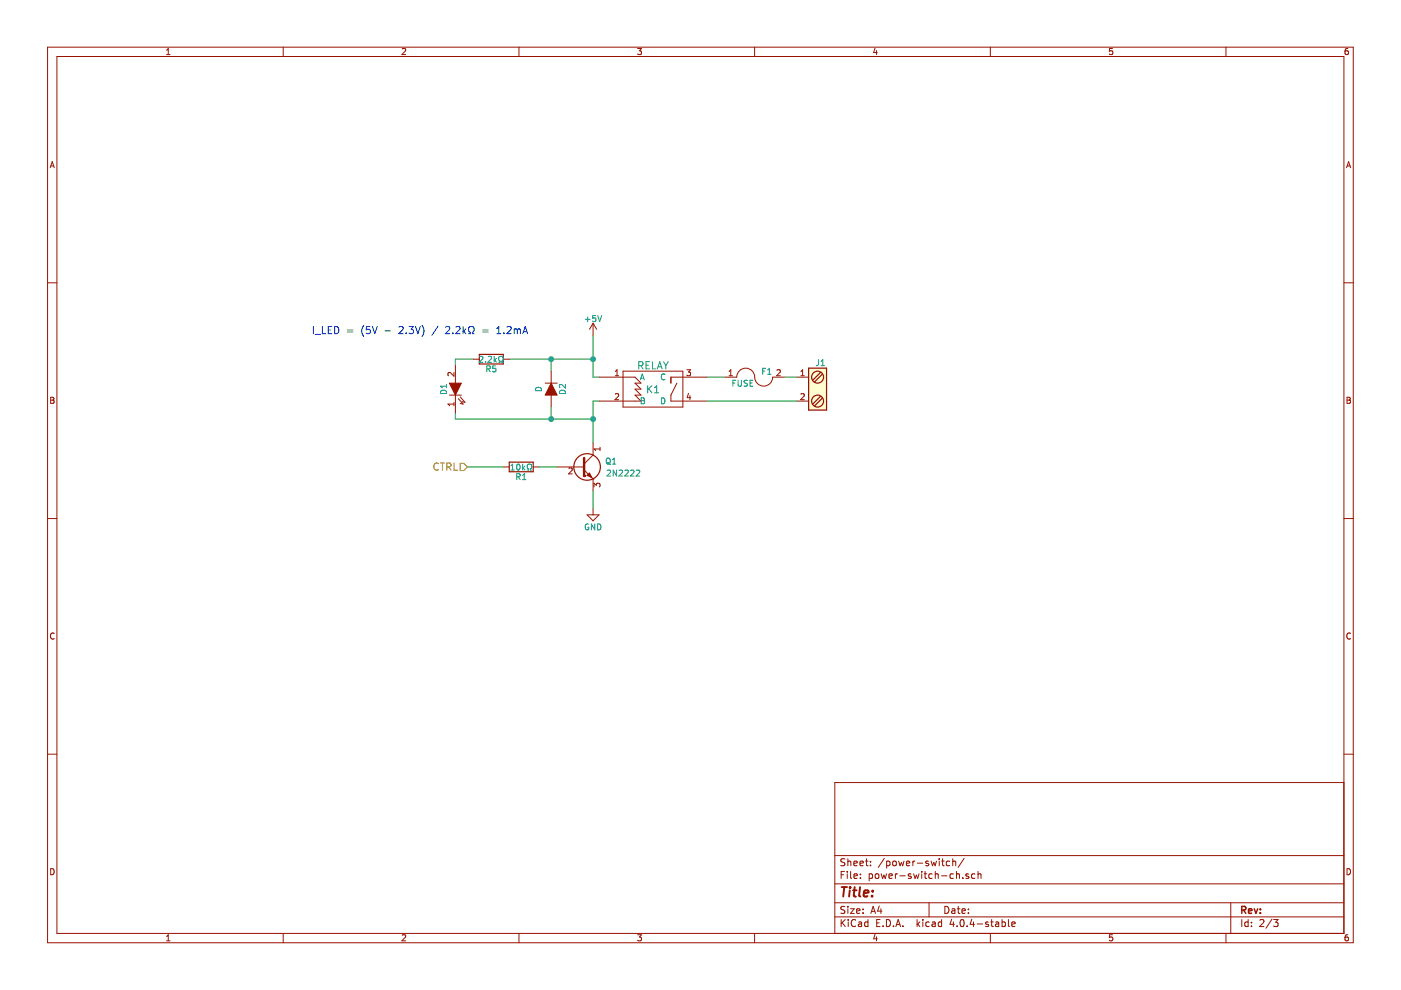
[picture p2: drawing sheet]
EESchema Schematic File Version 4
LIBS:power-switching-driver-cache
EELAYER 26 0
EELAYER END
$Descr A4 11693 8268
encoding utf-8
Sheet 2 3
Title ""
Date ""
Rev ""
Comp ""
Comment1 ""
Comment2 ""
Comment3 ""
Comment4 ""
$EndDescr
$Comp
L device:Q_NPN_CBE Q1
U 1 1
P 4850 3900
AR Path="/5BA1CD91/5BA1D962" Ref="Q1"  Part="1" 
AR Path="/5BA1DF6B/5BA1D962" Ref="Q2"  Part="1" 
AR Path="/5BA1E081/5BA1D962" Ref="Q3"  Part="1" 
AR Path="/5BA1E15E/5BA1D962" Ref="Q4"  Part="1" 
F 0 "Q1" H 5150 3950 50  0000 R CNN
F 1 "2N2222" H 5350 3850 50  0000 R CNN
F 2 "TO_SOT_Packages_THT:TO-92_Inline_Narrow_Oval" H 5050 4000 50  0001 C CNN
F 3 "" H 4850 3900 50  0000 C CNN
	1    4850 3900
	1    0    0    -1  
$EndComp
$Comp
L device:R R1
U 1 1
P 4350 3900
AR Path="/5BA1CD91/5BA1D969" Ref="R1"  Part="1" 
AR Path="/5BA1DF6B/5BA1D969" Ref="R2"  Part="1" 
AR Path="/5BA1E081/5BA1D969" Ref="R3"  Part="1" 
AR Path="/5BA1E15E/5BA1D969" Ref="R4"  Part="1" 
F 0 "R1" V 4430 3900 50  0000 C CNN
F 1 "10kΩ" V 4350 3900 50  0000 C CNN
F 2 "Resistors_SMD:R_0805_HandSoldering" V 4280 3900 50  0001 C CNN
F 3 "" H 4350 3900 50  0000 C CNN
	1    4350 3900
	0    1    1    0   
$EndComp
Wire Wire Line
	4500 3900 4650 3900
Wire Wire Line
	4950 4100 4950 4250
$Comp
L power1:GND #PWR03
U 1 1
P 4950 4250
AR Path="/5BA1CD91/5BA1D972" Ref="#PWR03"  Part="1" 
AR Path="/5BA1DF6B/5BA1D972" Ref="#PWR05"  Part="1" 
AR Path="/5BA1E081/5BA1D972" Ref="#PWR07"  Part="1" 
AR Path="/5BA1E15E/5BA1D972" Ref="#PWR09"  Part="1" 
F 0 "#PWR05" H 4950 4000 50  0001 C CNN
F 1 "GND" H 4950 4100 50  0000 C CNN
F 2 "" H 4950 4250 50  0000 C CNN
F 3 "" H 4950 4250 50  0000 C CNN
	1    4950 4250
	1    0    0    -1  
$EndComp
$Comp
L device:D D2
U 1 1
P 4600 3250
AR Path="/5BA1CD91/5BA1D978" Ref="D2"  Part="1" 
AR Path="/5BA1DF6B/5BA1D978" Ref="D4"  Part="1" 
AR Path="/5BA1E081/5BA1D978" Ref="D6"  Part="1" 
AR Path="/5BA1E15E/5BA1D978" Ref="D8"  Part="1" 
F 0 "D2" H 4600 3350 50  0000 C CNN
F 1 "D" H 4600 3150 50  0000 C CNN
F 2 "Diodes_SMD:D_SOD-123" H 4600 3250 50  0001 C CNN
F 3 "" H 4600 3250 50  0000 C CNN
	1    4600 3250
	0    1    1    0   
$EndComp
$Comp
L device:LED D1
U 1 1
P 3800 3250
AR Path="/5BA1CD91/5BA1D97F" Ref="D1"  Part="1" 
AR Path="/5BA1DF6B/5BA1D97F" Ref="D3"  Part="1" 
AR Path="/5BA1E081/5BA1D97F" Ref="D5"  Part="1" 
AR Path="/5BA1E15E/5BA1D97F" Ref="D7"  Part="1" 
F 0 "D1" H 3800 3350 50  0000 C CNN
F 1 "LED" H 3800 3150 50  0001 C CNN
F 2 "LEDs:LED_D3.0mm" H 3800 3250 50  0001 C CNN
F 3 "" H 3800 3250 50  0000 C CNN
	1    3800 3250
	0    -1   -1   0   
$EndComp
$Comp
L IHE:RELAY K1
U 1 1
P 5450 3200
AR Path="/5BA1CD91/5BA1D986" Ref="K1"  Part="1" 
AR Path="/5BA1DF6B/5BA1D986" Ref="K2"  Part="1" 
AR Path="/5BA1E081/5BA1D986" Ref="K3"  Part="1" 
AR Path="/5BA1E15E/5BA1D986" Ref="K4"  Part="1" 
F 0 "K1" H 5450 3150 60  0000 C CNN
F 1 "RELAY" H 5450 3350 60  0000 C CNN
F 2 "IHE:Relay" H 5450 3200 60  0001 C CNN
F 3 "" H 5450 3200 60  0000 C CNN
	1    5450 3200
	1    0    0    -1  
$EndComp
Wire Wire Line
	5000 3350 4950 3350
Wire Wire Line
	4950 3350 4950 3500
Wire Wire Line
	4600 3400 4600 3500
Connection ~ 4950 3500
Wire Wire Line
	4950 3150 5000 3150
Wire Wire Line
	4950 2800 4950 3000
$Comp
L power1:+5V #PWR04
U 1 1
P 4950 2800
AR Path="/5BA1CD91/5BA1D994" Ref="#PWR04"  Part="1" 
AR Path="/5BA1DF6B/5BA1D994" Ref="#PWR06"  Part="1" 
AR Path="/5BA1E081/5BA1D994" Ref="#PWR08"  Part="1" 
AR Path="/5BA1E15E/5BA1D994" Ref="#PWR010"  Part="1" 
F 0 "#PWR06" H 4950 2650 50  0001 C CNN
F 1 "+5V" H 4950 2940 50  0000 C CNN
F 2 "" H 4950 2800 50  0000 C CNN
F 3 "" H 4950 2800 50  0000 C CNN
	1    4950 2800
	1    0    0    -1  
$EndComp
Wire Wire Line
	4600 3100 4600 3000
Connection ~ 4950 3000
Connection ~ 4600 3000
Connection ~ 4600 3500
$Comp
L conn:Screw_Terminal_1x02 J1
U 1 1
P 6850 3250
AR Path="/5BA1CD91/5BA1D9A1" Ref="J1"  Part="1" 
AR Path="/5BA1DF6B/5BA1D9A1" Ref="J2"  Part="1" 
AR Path="/5BA1E081/5BA1D9A1" Ref="J3"  Part="1" 
AR Path="/5BA1E15E/5BA1D9A1" Ref="J4"  Part="1" 
F 0 "J1" H 6850 3500 50  0000 C TNN
F 1 "Screw_Terminal_1x02" V 6700 3250 50  0001 C TNN
F 2 "Terminal_Blocks:TerminalBlock_Altech_AK300-2_P5.00mm" H 6850 3025 50  0001 C CNN
F 3 "" H 6825 3250 50  0001 C CNN
	1    6850 3250
	-1   0    0    -1  
$EndComp
Wire Wire Line
	5900 3150 6050 3150
Wire Wire Line
	5900 3350 6650 3350
Wire Wire Line
	4200 3900 3900 3900
Text HLabel 3900 3900 0    60   Input ~ 0
CTRL
Wire Wire Line
	3800 3500 4600 3500
Wire Wire Line
	4250 3000 4600 3000
$Comp
L device:R R5
U 1 1
P 4100 3000
AR Path="/5BA1CD91/5BA1F023" Ref="R5"  Part="1" 
AR Path="/5BA1DF6B/5BA1F023" Ref="R6"  Part="1" 
AR Path="/5BA1E081/5BA1F023" Ref="R7"  Part="1" 
AR Path="/5BA1E15E/5BA1F023" Ref="R8"  Part="1" 
F 0 "R5" V 4180 3000 50  0000 C CNN
F 1 "2.2kΩ" V 4100 3000 50  0000 C CNN
F 2 "Resistors_SMD:R_0805_HandSoldering" V 4030 3000 50  0001 C CNN
F 3 "" H 4100 3000 50  0000 C CNN
	1    4100 3000
	0    1    1    0   
$EndComp
Wire Wire Line
	3950 3000 3800 3000
Wire Wire Line
	3800 3000 3800 3050
Wire Wire Line
	3800 3500 3800 3450
Text Notes 2600 2800 0    60   ~ 0
I_LED = (5V - 2.3V) / 2.2kΩ = 1.2mA
$Comp
L device:FUSE F1
U 1 1
P 6300 3150
AR Path="/5BA1CD91/5BA4636F" Ref="F1"  Part="1" 
AR Path="/5BA1DF6B/5BA4636F" Ref="F2"  Part="1" 
AR Path="/5BA1E081/5BA4636F" Ref="F3"  Part="1" 
AR Path="/5BA1E15E/5BA4636F" Ref="F4"  Part="1" 
F 0 "F1" H 6400 3200 50  0000 C CNN
F 1 "FUSE" H 6200 3100 50  0000 C CNN
F 2 "Fuse_Holders_and_Fuses:Fuseholder_Fuse_TR5_Littlefuse-No560_No460" H 6300 3150 50  0001 C CNN
F 3 "" H 6300 3150 50  0000 C CNN
	1    6300 3150
	1    0    0    -1  
$EndComp
Wire Wire Line
	6550 3150 6650 3150
Wire Wire Line
	4950 3500 4950 3700
Wire Wire Line
	4950 3000 4950 3150
Wire Wire Line
	4600 3000 4950 3000
Wire Wire Line
	4600 3500 4950 3500
$EndSCHEMATC
